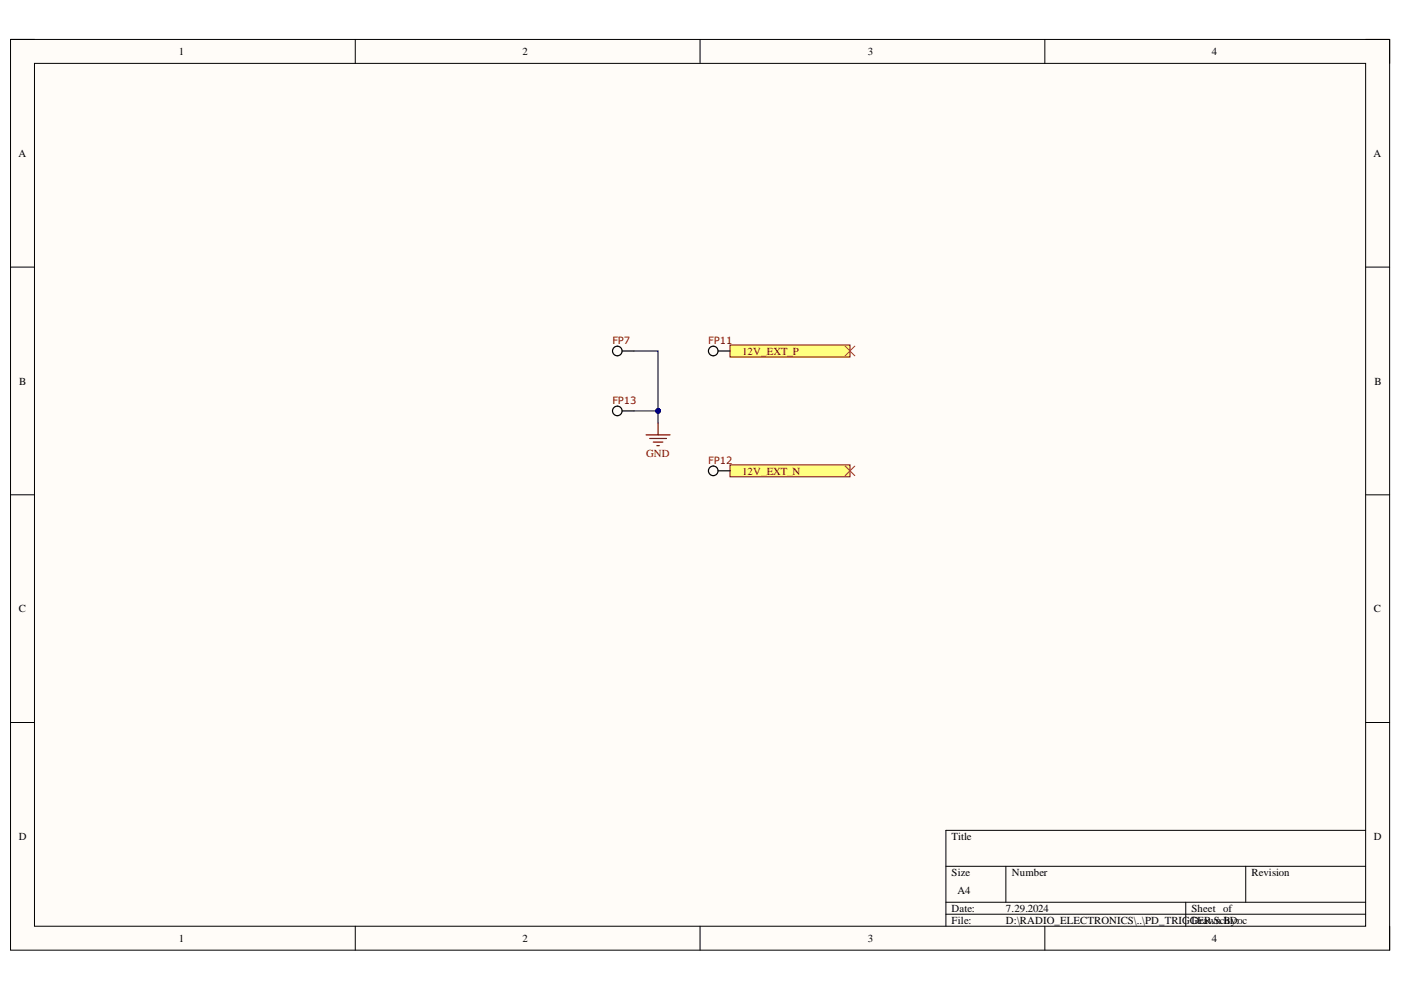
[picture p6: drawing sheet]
<svg xmlns="http://www.w3.org/2000/svg" width="297mm" height="210mm" viewBox="0 0 297 210" stroke-linecap="round" stroke-linejoin="round" font-family="sans-serif">
<path d="M2.2 8.4h292.4v193.1h-292.4z" fill-rule="evenodd" fill="#fffcf8"/>
<path d="M2.2 8.4h292.4v193.1h-292.4z" fill="none" stroke="#000" stroke-width=".21"/>
<path d="M7.3 13.4h282.2v183h-282.2z" fill-rule="evenodd" fill="#fffcf8"/>
<g fill="none" stroke="#000" stroke-width=".21">
<path d="M2.2 8.4h5.1M7.3 13.4h282.2v183h-282.2zM75.3 8.4v5M148.4 8.4v5M221.5 8.4v5M289.5 8.4h5.1v5M2.2 56.6h5.1M289.5 56.6h5.1M2.2 104.9h5.1M289.5 104.9h5.1M2.2 153.2h5.1M289.5 153.2h5.1"/>
<path d="M289.5 176.1h-89v20.3M75.3 196.4v5.1M148.4 196.4v5.1M200.5 183.7h89M200.5 191.3h89M200.5 193.8h89M213.3 183.7v7.6M221.5 196.4v5.1M251.4 191.3v5.1M264.1 183.7v7.6M294.6 196.4v5.1"/>
</g>
<path d="M154.8 73.1h25.4v2.6h-25.4z" fill-rule="evenodd" fill="#ffff80"/>
<path d="M154.8 73.1h25.4v2.6h-25.4z" fill="none" stroke="#800000" stroke-width=".21"/>
<path d="M154.8 98.6h25.4v2.5h-25.4z" fill-rule="evenodd" fill="#ffff80"/>
<path d="M154.8 98.6h25.4v2.5h-25.4z" fill="none" stroke="#800000" stroke-width=".21"/>
<path d="M179.2 73.4l2 2M181.2 73.4l-2 2M179.2 98.8l2 2M181.2 98.8l-2 2" fill="none" stroke="#f00" stroke-width=".21"/>
<g fill="none" stroke="#000" stroke-width=".25">
<path d="M131.9 74.4h2.5M152.2 74.4h2.6M131.9 87.1h2.5M152.2 99.8h2.6"/>
<circle cx="130.9" cy="74.4" r="1.02"/>
<circle cx="151.2" cy="74.4" r="1.02"/>
<circle cx="130.9" cy="87.1" r="1.02"/>
<circle cx="151.2" cy="99.8" r="1.02"/>
</g>
<path d="M137 92.2h5.1M137.7 93h3.6M138.5 93.7h2M139.3 94.5h.5M139.5 89.7v2.5" fill="none" stroke="#800000" stroke-width=".25"/>
<path d="M134.4 74.4h5.1v15.3" fill="none" stroke="#000080" stroke-width=".25"/>
<circle cx="139.5" cy="87.1" r=".51" fill="#000080"/>
<circle cx="139.5" cy="87.1" r=".51" fill="none" stroke="#000080" stroke-width=".21"/>
<path d="M134.4 87.1h5.1" fill="none" stroke="#000080" stroke-width=".25"/>
<circle cx="139.5" cy="87.1" r=".51" fill="#000080"/>
<circle cx="139.5" cy="87.1" r=".51" fill="none" stroke="#000080" stroke-width=".21"/>
<g font-size="2.3">
<text x="37.9" y="11.7">1</text>
<text x="110.8" y="11.7">2</text>
<text x="184" y="11.7">3</text>
<text x="256.9" y="11.7">4</text>
<text x="3.9" y="33.3">A</text>
<text x="291.2" y="33.3">A</text>
<text x="4.1" y="81.5">B</text>
<text x="291.4" y="81.5">B</text>
<text x="4" y="129.8">C</text>
<text x="291.3" y="129.8">C</text>
<text x="4" y="178.1">D</text>
<text x="201.8" y="178.1">Title</text>
<text x="291.3" y="178.1">D</text>
<text x="201.8" y="185.7">Size</text>
<text x="214.5" y="185.7">Number</text>
<text x="265.3" y="185.7">Revision</text>
<text x="203" y="189.5">A4</text>
<text x="201.8" y="193.3">Date:</text>
<text x="201.8" y="195.9">File:</text>
<text x="213.3" y="193.3">7.29.2024</text>
<text x="213.3" y="195.9">D:\RADIO_ELECTRONICS\..\PD_TRIGGER.ScBy:</text>
<text x="252.6" y="193.3">Sheet of</text>
<text x="252.6" y="195.9">Drawn hDoc</text>
<text x="37.9" y="199.7">1</text>
<text x="110.8" y="199.7">2</text>
<text x="184" y="199.7">3</text>
<text x="256.9" y="199.7">4</text>
</g>
<g font-size="2.3" fill="#800000">
<text x="157.3" y="75.2">12V_EXT_P</text>
<text x="137" y="96.8">GND</text>
<text x="157.3" y="100.6">12V_EXT_N</text>
</g>
<g font-size="2.1" fill="#800000">
<text x="129.8" y="73">FP7</text>
<text x="150.1" y="73">FP11</text>
<text x="129.8" y="85.7">FP13</text>
<text x="150.1" y="98.4">FP12</text>
</g>
</svg>
